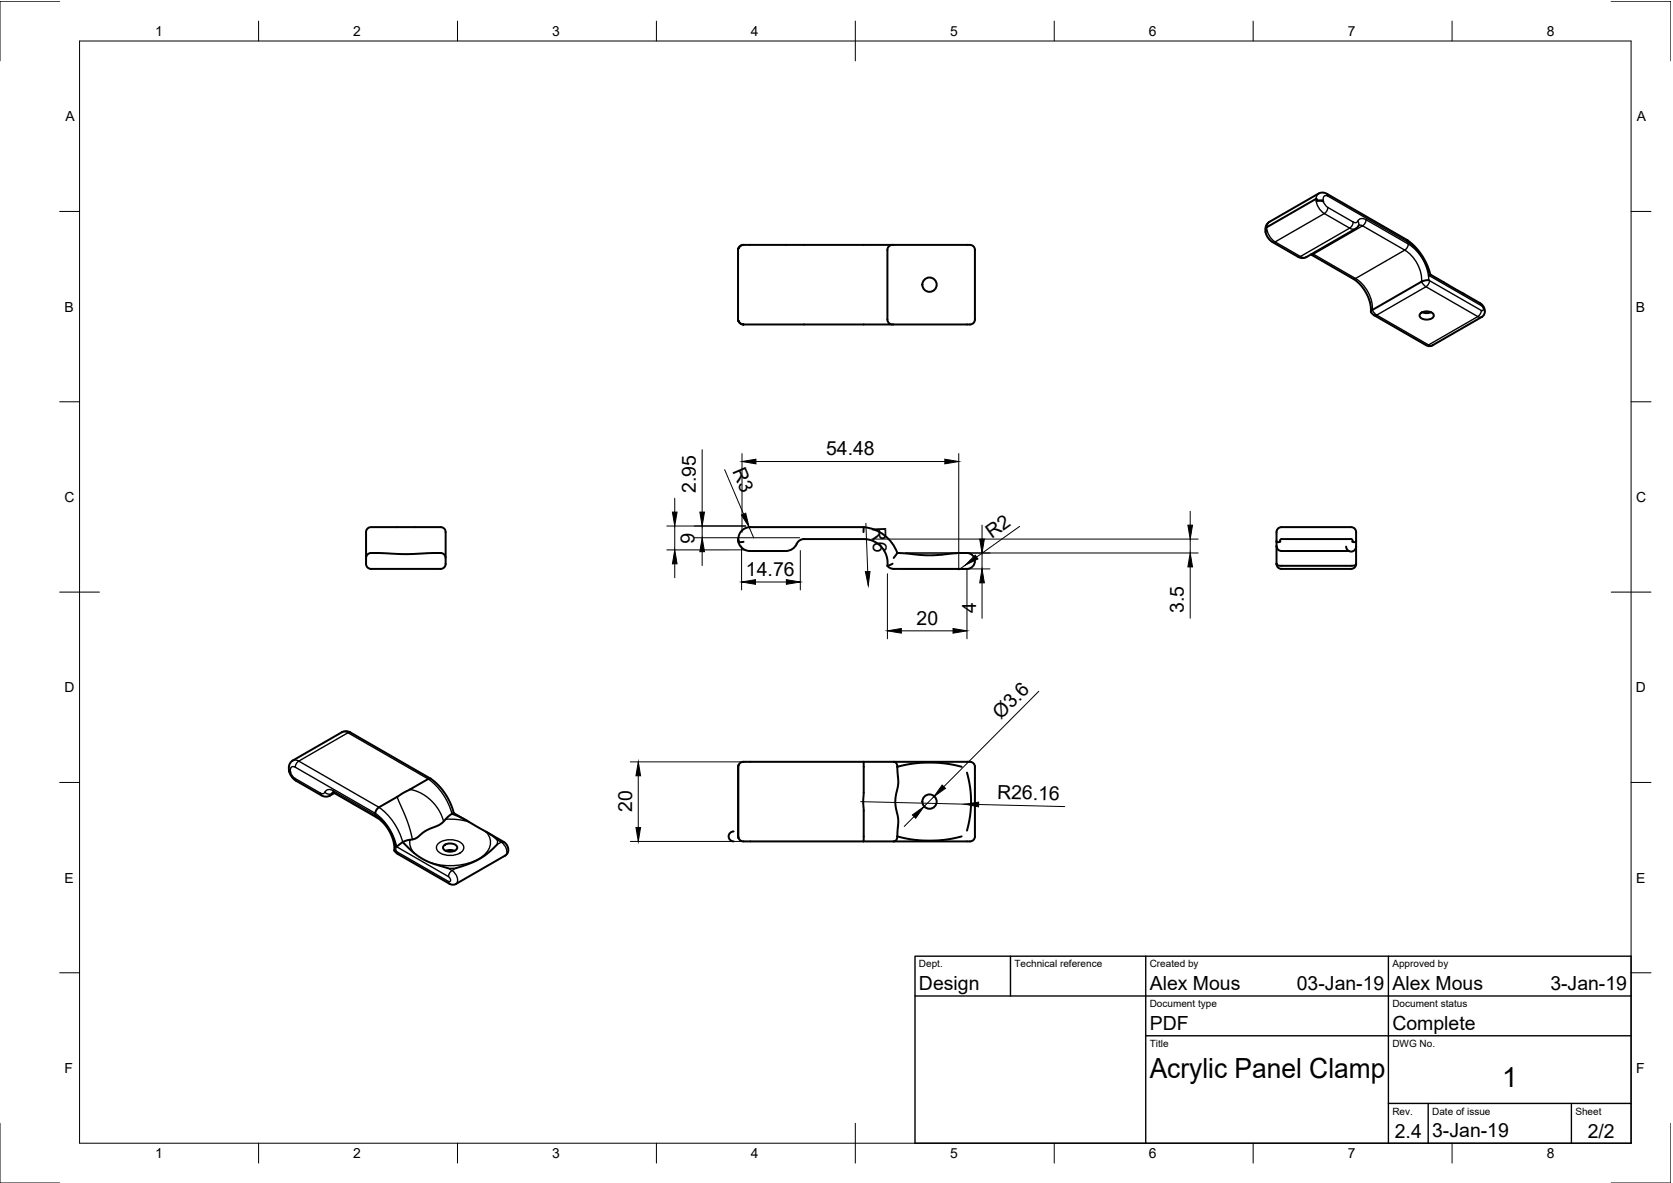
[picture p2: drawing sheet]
<svg xmlns="http://www.w3.org/2000/svg" width="420mm" height="297mm" viewBox="0 0 420 297" stroke-linecap="round" stroke-linejoin="round" font-family="sans-serif">
<!-- layer: Visible -->
<g fill="none" stroke="#000" stroke-width=".5">
<path d="M317.8 58.1l.1-1.4 .8-.9 12.5-7.2 1-.2 1.1 .3 20.1 11.6M318 57.7l-.1 .1M330.9 50.3l-.1 .1M332.3 50.6l-1.5-.2v-.3l-.3-.2-12.4 7.2-.3 1.2 .6 1.3 1.2 1.2 6.5 3.8 1.3 .2 .7-.2 12.4-7.2 .7-.8M186.7 61.5l-.8 .3-.6 .9 .2 17.9M186.7 61.5a1.28 1.28 0 0 0-1.2 .9M186.7 61.5h37.5M223.2 61.9l1-.4h19.3a1.27 1.27 0 0 1 1.3 1.2v17.5a1.35 1.35 0 0 1-1.4 1.3h-19.2l-1-.4-.3-.8v-17.6zM329.2 63.9l10.7 6.1 1.2 1 1.3 1.5 1.1 1.9 .7 2 .1 1.8M353.4 60.3l.2 .5M353.4 60.3l2 1.6 1.6 2.1 1.4 2.5 .8 2.5M356.7 78.8a2.34 2.34 0 0 1 3.4 .3 1.55 1.55 0 0 1-2.1 1.1 1.37 1.37 0 0 1-1.5-1.1z"/>
<path d="M357.2 78.4l1.3 .2 .9-.2M359.2 68.9l12.7 7.3 .7 .8 .3 1.2-.2 .8-.5 .6-12.4 7.1-.8 .2-.9-.2-13-7.5-.8-.9 .3-.5 12.5-7.1 1.7-.4M359.2 69l-.2 .2M185.5 80.6l.5 .6 .7 .3M185.5 80.6a1.35 1.35 0 0 0 1.2 .9M185.5 80.6h.1M186.7 81.5h37.5M92.3 132.7l.9-.3 18 .1 .5 .4 .2 .6v8a1.27 1.27 0 0 1-1.2 1.3h-17.5a1.35 1.35 0 0 1-1.3-1.4v-7.9zM186.7 136l-1.2 .1-.1-.7a3 3 0 0 0 2.9 3h9a3.2 3.2 0 0 0 3-2.3 2 2 0 0 1 1.6-.7h15a6 6 0 0 1 6 6.7M216.9 132.4a9.9 9.9 0 0 1 8.5 6.5M216.9 132.4h-28.5a3 3 0 0 0-2.9 3.6v-.1M216.9 132.4v1.2"/>
<path d="M225.4 138.9l8 .5 8.1-.5a2.78 2.78 0 0 1 3.1 .9 2 2 0 0 1-1.8 3h-18.4l-1-.2-.5-.5M225.4 138.9l-1 1.2M320.6 136v-2.3a1.27 1.27 0 0 1 1.2-1.3h17.5a1.35 1.35 0 0 1 1.3 1.4v2.2M320.6 137.1v4.4M320.6 136v1.1M320.6 136h.9v-.4l.3-.2h17.5l.4 .2-.1 .4h1M320.6 137.1a1.25 1.25 0 0 0 1.2 1.3h16.9M338.1 137.2a1.25 1.25 0 0 0 1.2 1.3 1.25 1.25 0 0 0 1.3-1.3M340.6 136v5.5a1.28 1.28 0 0 1-1.3 1.3h-17.5a1.25 1.25 0 0 1-1.2-1.3M91.9 140.1a1.25 1.25 0 0 1 1.3-1.2l8.5 .2 7.3-.2a4 4 0 0 1 2.4 .2l.5 1M224.2 141.5l-1.3 .6M320.6 141.5l.3 .4 .9 .2h17.7l.8-.2 .3-.4"/>
<path d="M72.6 193.6l.5 1.2 .9 1 6.9 4 .7 .2h.7l1.7-.9M73 193.9l-.4-.3v-1.1l.2-.8 .6-.6 12.5-7.3 1-.2 1.1 .3 20.2 11.6M83.5 199l11.1 6.3 1.2 .8 1.3 1.5 1 1.7 .8 2.2 .1 2 .4 .2M108.2 195.5l1.9 1.7 1.7 2.1 1.3 2.4 .9 2.5M108.2 195.5l-.6 .1-12.5 7.1-.6 .7-.2 .8M185.5 192.2l-.2 .3v17.5l.2 .4M216.9 191.3v20M216.9 191.3h-30.2a1.23 1.23 0 0 0-1.3 1.2v17.5a1.35 1.35 0 0 0 1.5 1.3h30M216.9 191.3h7.5M224.4 191.3l.7 .3 .3 .9M224.4 191.3h19.1a1.23 1.23 0 0 1 1.3 1.2v17.5a1.35 1.35 0 0 1-1.4 1.3h-19M225.4 192.5l.2 4.1-.7 4.6 .7 4.7-.2 4.1"/>
<path d="M225.4 192.5h.1M225.4 192.5l3.8-.8 3.9-.2 4.1 .2 4.3 .8M242.8 194l.8 3.6 .3 3.4-.3 3.7-.8 3.9M101.2 211.5l-1.6 1.1M101.2 211.5h.1M101.2 211.5l2.8 2.7 2.1 1.4 2.1 1.1 4.4 1.3M111.4 212.4a2.34 2.34 0 0 1 3.4 .3 1.55 1.55 0 0 1-2 1.1 1.37 1.37 0 0 1-1.5-1.1zM111.9 213.6l1.4-.2 .8 .2M113.5 204.3l-3.2 2.8-3.3 1.5-2.6 1.9-2.2 .5-1 .5M113.5 204.3h.1M113.5 204.3l3.7 1.7 5.9 3.4 1.8 1.5M114 204.2l-.5 .1"/>
<path d="M114 204.2l3.4 1.9M122.3 209l4.7 2.8 .6 1.2-.2 1.3-.5 .5-12.9 7.3-1.1-.2-13.1-7.5-.7-.8M124.8 212.1l-2.2 2.1-2.2 1.5-2.4 1.1-3.4 1.2M184.2 208.8a1.25 1.25 0 0 0-1.2 1.2 1.25 1.25 0 0 0 1.2 1.3M216.9 211.3h7.5M225.4 210l-.3 .9-.7 .4M225.4 210h.1M225.4 210l4 .8 3.8 .3 4.1-.2 4.2-.9"/>
<circle cx="233.4" cy="71.5" r="1.8"/>
<circle cx="233.4" cy="201.3" r="1.8"/>
</g>
<!-- layer: Visible Narrow -->
<g fill="none" stroke="#000" stroke-width=".35">
<path d="M317.9 57.9l-.1 .2M318.1 57.1l.2 1.2 .6 1.1 1.3 1.3M318.8 55.7a1.47 1.47 0 0 0-.6 1.3M330.5 49.9l.2 1.3 .6 1.1 1.3 1.3M331.2 48.6a1.48 1.48 0 0 0-.7 1.3M332.3 50.3l.4 1 .8 .8M332.3 50.3l-1.5 .1M332.6 53.6l6.4 3.7M332.6 53.6l-12.4 7.1M333.3 48.7l.2 .6M333.5 52.1l-.2 .7-.7 .8M333.5 52.1l6.3 3.7"/>
<path d="M333.5 49.3l20.1 11.5a14 14 0 0 1 5.4 8.4l13 7.5M333.5 49.3a.81 .81 0 0 0-1 0 .81 .81 0 0 0-.2 1M339 57.3l-12.4 7.1M339 57.3a1.5 1.5 0 0 0 1.5 .1M339.8 55.8l-.1 .7-.7 .8M341 55.5l.3 .6-.1 .5 1 .1M341 55.5a.74 .74 0 0 1-1.2 .3M342.2 56.7l-12.4 7.1M342.2 56.7l10.6 6.1M343.1 55.2l10.6 6.1M343.1 55.2a1.4 1.4 0 0 0-2.1 .3M343.1 55.2l-.2 .7-.7 .8"/>
<path d="M320.2 60.7l6.4 3.7M320.2 60.7l-.6 .1M326.6 64.4l-.6 .1M326.6 64.4a1.5 1.5 0 0 0 1.5 .1M329.6 63.7l.2 .1M329.8 63.8l10.6 6.1M329.8 63.8l-.6 .1M340.4 69.9a9.2 9.2 0 0 1 4.2 7.9l1.2 1.3M340.4 69.9l-.6 .1M345.8 79.1l13 7.5M345.8 79.1l-.7 .1M352.8 62.8l-12.4 7.1"/>
<path d="M352.8 62.8a9.2 9.2 0 0 1 4.2 7.9l1.1 1.3M353.7 61.3a11.7 11.7 0 0 1 5.2 9.1l.1 .1M353.7 61.3l-.2 .7-.7 .8M358.1 72l-12.3 7.1M358.1 72l13 7.5M359 70.5l13 7.5M359 70.5l-.2 .7-.7 .8M371.1 79.5l-12.3 7.1M371.1 79.5l.6 .2 .4-.1M371.8 76.2l.2 .5M372 78l-.2 .7-.7 .8M372 76.7l.4 .4a.58 .58 0 0 1-.1 .9h-.3"/>
<path d="M358.8 86.6l.5 .2 .5-.1M358.8 86.6l-.7 .1M72.6 193.4l.3 .3M72.9 193.7l.4 1 .8 .8M73.5 191a1.5 1.5 0 0 1 1.5 .1l-.7 .8-.2 .7M74.1 195.5l6.4 3.6M74.1 195.5l.3 .5M74.1 192.6l20.2 11.6a14 14 0 0 1 5.3 8.4l13 7.5M74.1 192.6a.81 .81 0 0 0-1 .1 .81 .81 0 0 0-.2 1M80.5 199.1l.2 .6M81.6 198.9l1 .5 .7-.1M81.6 198.9a.74 .74 0 0 1-1.1 .2"/>
<path d="M83.3 199.3l-.5 .5M83.6 199l-.3 .3M83.7 198.5l10.6 6.1M83.7 198.5a1.4 1.4 0 0 0-2.1 .4M83.7 198.5l.3 .6M83.7 199l-.4 .3M85.9 183.8a1.5 1.5 0 0 1 1.5 .2M87.4 184l-12.4 7.1 20.2 11.6a16 16 0 0 1 6 8.8M87.4 184l20.1 11.6a16 16 0 0 1 6 8.7M88 183.9l-.6 .1M103 198.2l2.7 .9 2.5 1.9 2 2.5 1.2 2.8M94.3 204.6a11.7 11.7 0 0 1 5.2 9.2h.1"/>
<path d="M94.3 204.6l.3 .6M99.6 213.8l13 7.5M99.6 213.8l.3 .6M99.8 200.1l2.6 6.3 1.2 4.4M101.2 211.5h.1M103 210.9a3.8 3.8 0 0 0 1 3.3M110.1 211.8a4.8 4.8 0 0 1 6.2 .4 1.69 1.69 0 0 1-1.4 2.3 4.7 4.7 0 0 1-5.1-1 1.29 1.29 0 0 1 .3-1.7zM111.9 205.7a16.8 16.8 0 0 1 5.8 .6M113.5 204.3h.1M114.6 218h-2l.9 .6 1.1-.6M122.1 208.8a3.9 3.9 0 0 1-1 6.3 15.5 15.5 0 0 1-12.7 1.6M124.9 210.9l1 .6-1.1 .6z"/>
<path d="M125.9 211.5a2.72 2.72 0 0 1 1.2 3.1l-.2 .2M126.5 211.4l-.6 .1M112.6 220.1l.4 .4a.58 .58 0 0 1-.1 .9l-.3-.1M112.6 220.1l.2-.7 .7-.8a2.72 2.72 0 0 1 1.2 3.2l-.2 .1M112.6 221.3l.3 .6"/>
</g>
<!-- layer: Border -->
<g fill="none" stroke="#000" stroke-width=".25">
<path d="M15 .3h-15v15M20 10.3h389.6v276.7h-389.6zM64.9 5.3v5M114.9 5.3v5M164.9 5.3v5M214.8 5.3v10M264.8 5.3v5M314.7 5.3v5M364.7 5.3v5M404.6 .3h15v15M15 53.1h5M409.6 53.1h5"/>
<path d="M15 100.9h5M409.6 100.9h5M15 148.7h10M404.6 148.7h10M15 196.5h5M409.6 196.5h5M15 244.3h5M409.6 244.3h5M0 282.1v14.9h15M64.9 287v5M114.9 287v5M164.9 287v5"/>
<path d="M214.8 282.1v9.9M264.8 287v5M314.7 287v5M364.7 287v5M419.6 282.1v14.9h-15"/>
</g>
<!-- layer: TitleBlock -->
<path d="M229.8 240.1h179.8v46.9h-179.8zM229.8 250.1h179.8M253.8 240.1v10M287.7 240.1v46.9M348.7 240.1v46.9M287.7 260.1h121.9M348.7 277.1h60.9M358.7 277.1v9.9M394.6 277.1v9.9" fill="none" stroke="#000" stroke-width=".35"/>
<!-- layer: Dimensions -->
<g fill="none" stroke="#000" stroke-width=".25">
<path d="M176.3 112.9v15.7M182 117.9l4.7 11.2M186.3 113.9v19.8M189.8 115.9h47.5M240.8 113.9v29.2l1.6-1.2M169.5 125.1v3.5M169.5 132.1v6M174.3 135h26.5M176.3 132.1v2.9M176.3 138.5v3.5M186.2 137.1v11M187.2 138.1h-19.7"/>
<path d="M187.3 132.1h-19.8M188.1 132.3l1.2 2.8M201 138.2v9.9M217.5 131.4l.4 12.1M218.9 135.4h82M227.4 138.9h73.5M246.6 131.9v3.5M246.6 138.9v3.9M256.1 132.2l-10.8 7.7M298.9 128.4v3.5M298.9 135.4v3.5M169.5 141.6v3.5"/>
<path d="M189.7 146.1h7.8M222.9 144.1v16.3M226.4 158.4h12.9M226.4 142.8h22.2M242.8 142.8v17.6M246.6 146.3v9M298.9 142.3v12.9M260.9 173.6l-23.9 23.9M158.3 191.3h29M160.3 194.8v13M158.3 211.3h29M216.1 201.3l26.2 .6"/>
<path d="M229.6 205l-2.5 2.5M234.6 200l-2.6 2.6M245.8 202l21.6 .5"/>
</g>
<g fill="#000" stroke="#000" stroke-width=".25">
<path d="M186.3 115.9l3.5-.6v1.2zM237.3 115.3l3.5 .6-3.5 .6zM168.9 128.6h1.1l-.5 3.5zM176.3 135l.6 3.5h-1.1zM175.8 128.6h1.1l-.6 3.5zM186.2 129.3l1.1-.4 .8 3.4zM242.4 141.9l2.5-2.5 .7 .9zM246 135.4h1.2l-.6 3.5zM298.3 131.9h1.2l-.6 3.5zM169.5 138.1l.5 3.5h-1.1zM186.2 146.1l3.5-.5v1.1zM197.5 145.6l3.5 .5-3.5 .6z"/>
<path d="M217.3 143.5h1.2l-.4 3.5zM222.9 158.4l3.5-.6v1.2zM239.3 157.8l3.5 .6-3.5 .6zM246.6 142.8l.6 3.5h-1.2zM298.9 138.9l.6 3.4h-1.2zM160.3 191.3l.6 3.5h-1.2zM236.6 197.1l.8 .8-2.8 2.1zM159.7 207.8h1.2l-.6 3.5zM229.1 204.6l2.9-2-2 2.9zM242.3 201.9l3.5-.5-.1 1.2z"/>
</g>
<g font-size="7">
<text x="288.7" y="270.6">Acrylic Panel Clamp</text>
<text x="377.2" y="273">1</text>
</g>
<g font-size="4.9">
<text x="183.9" y="118.3" transform="rotate(67 183.9 118.3)">R3</text>
<text x="207.5" y="114.3">54.48</text>
<text x="174.8" y="123.7" transform="rotate(-90 174.8 123.7)">2.95</text>
<text x="171" y="133.7" transform="rotate(90 171 133.7)">6</text>
<text x="219.1" y="132.4" transform="rotate(88 219.1 132.4)">R6</text>
<text x="249.1" y="135.3" transform="rotate(-35 249.1 135.3)">R2</text>
<text x="187.3" y="144.6">14.76</text>
<text x="245.1" y="153.8" transform="rotate(-90 245.1 153.8)">4</text>
<text x="297.3" y="153.9" transform="rotate(-90 297.3 153.9)">3.5</text>
<text x="230.2" y="156.8">20</text>
<text x="251.4" y="180.8" transform="rotate(-45 251.4 180.8)">Ø3.6</text>
<text x="158.7" y="204" transform="rotate(-90 158.7 204)">20</text>
<text x="250.4" y="200.6" transform="rotate(1 250.4 200.6)">R26.16</text>
<text x="230.8" y="248.6">Design</text>
<text x="288.7" y="248.6">Alex Mous</text>
<text x="325.7" y="248.6">03-Jan-19</text>
<text x="349.7" y="248.6">Alex Mous</text>
<text x="389.4" y="248.6">3-Jan-19</text>
<text x="288.7" y="258.6">PDF</text>
<text x="349.7" y="258.6">Complete</text>
<text x="350.3" y="285.7">2.4</text>
<text x="359.7" y="285.6">3-Jan-19</text>
<text x="398.7" y="285.7">2/2</text>
</g>
<g font-size="3.5">
<text x="39" y="9">1</text>
<text x="88.7" y="9">2</text>
<text x="138.7" y="9">3</text>
<text x="188.6" y="9">4</text>
<text x="238.6" y="9">5</text>
<text x="288.5" y="9">6</text>
<text x="338.5" y="9">7</text>
<text x="388.5" y="9">8</text>
<text x="16.4" y="30.4">A</text>
<text x="411.1" y="30.4">A</text>
<text x="16.2" y="78.2">B</text>
<text x="410.8" y="78.2">B</text>
<text x="16.2" y="126">C</text>
<text x="410.9" y="126">C</text>
<text x="16.2" y="173.8">D</text>
<text x="410.8" y="173.8">D</text>
<text x="16.2" y="221.6">E</text>
<text x="410.9" y="221.6">E</text>
<text x="16.2" y="269.4">F</text>
<text x="410.9" y="269.4">F</text>
<text x="39" y="290.8">1</text>
<text x="88.7" y="290.8">2</text>
<text x="138.7" y="290.8">3</text>
<text x="188.6" y="290.8">4</text>
<text x="238.6" y="290.8">5</text>
<text x="288.5" y="290.8">6</text>
<text x="338.5" y="290.8">7</text>
<text x="388.5" y="290.8">8</text>
</g>
<g font-size="2.5">
<text x="230.8" y="242.9">Dept.</text>
<text x="254.8" y="242.9">Technical reference</text>
<text x="288.7" y="242.9">Created by</text>
<text x="349.7" y="242.9">Approved by</text>
<text x="288.7" y="252.9">Document type</text>
<text x="349.7" y="252.9">Document status</text>
<text x="288.7" y="262.9">Title</text>
<text x="349.7" y="262.9">DWG No.</text>
<text x="349.7" y="279.9">Rev.</text>
<text x="359.7" y="279.9">Date of issue</text>
<text x="395.6" y="279.9">Sheet</text>
</g>
</svg>
